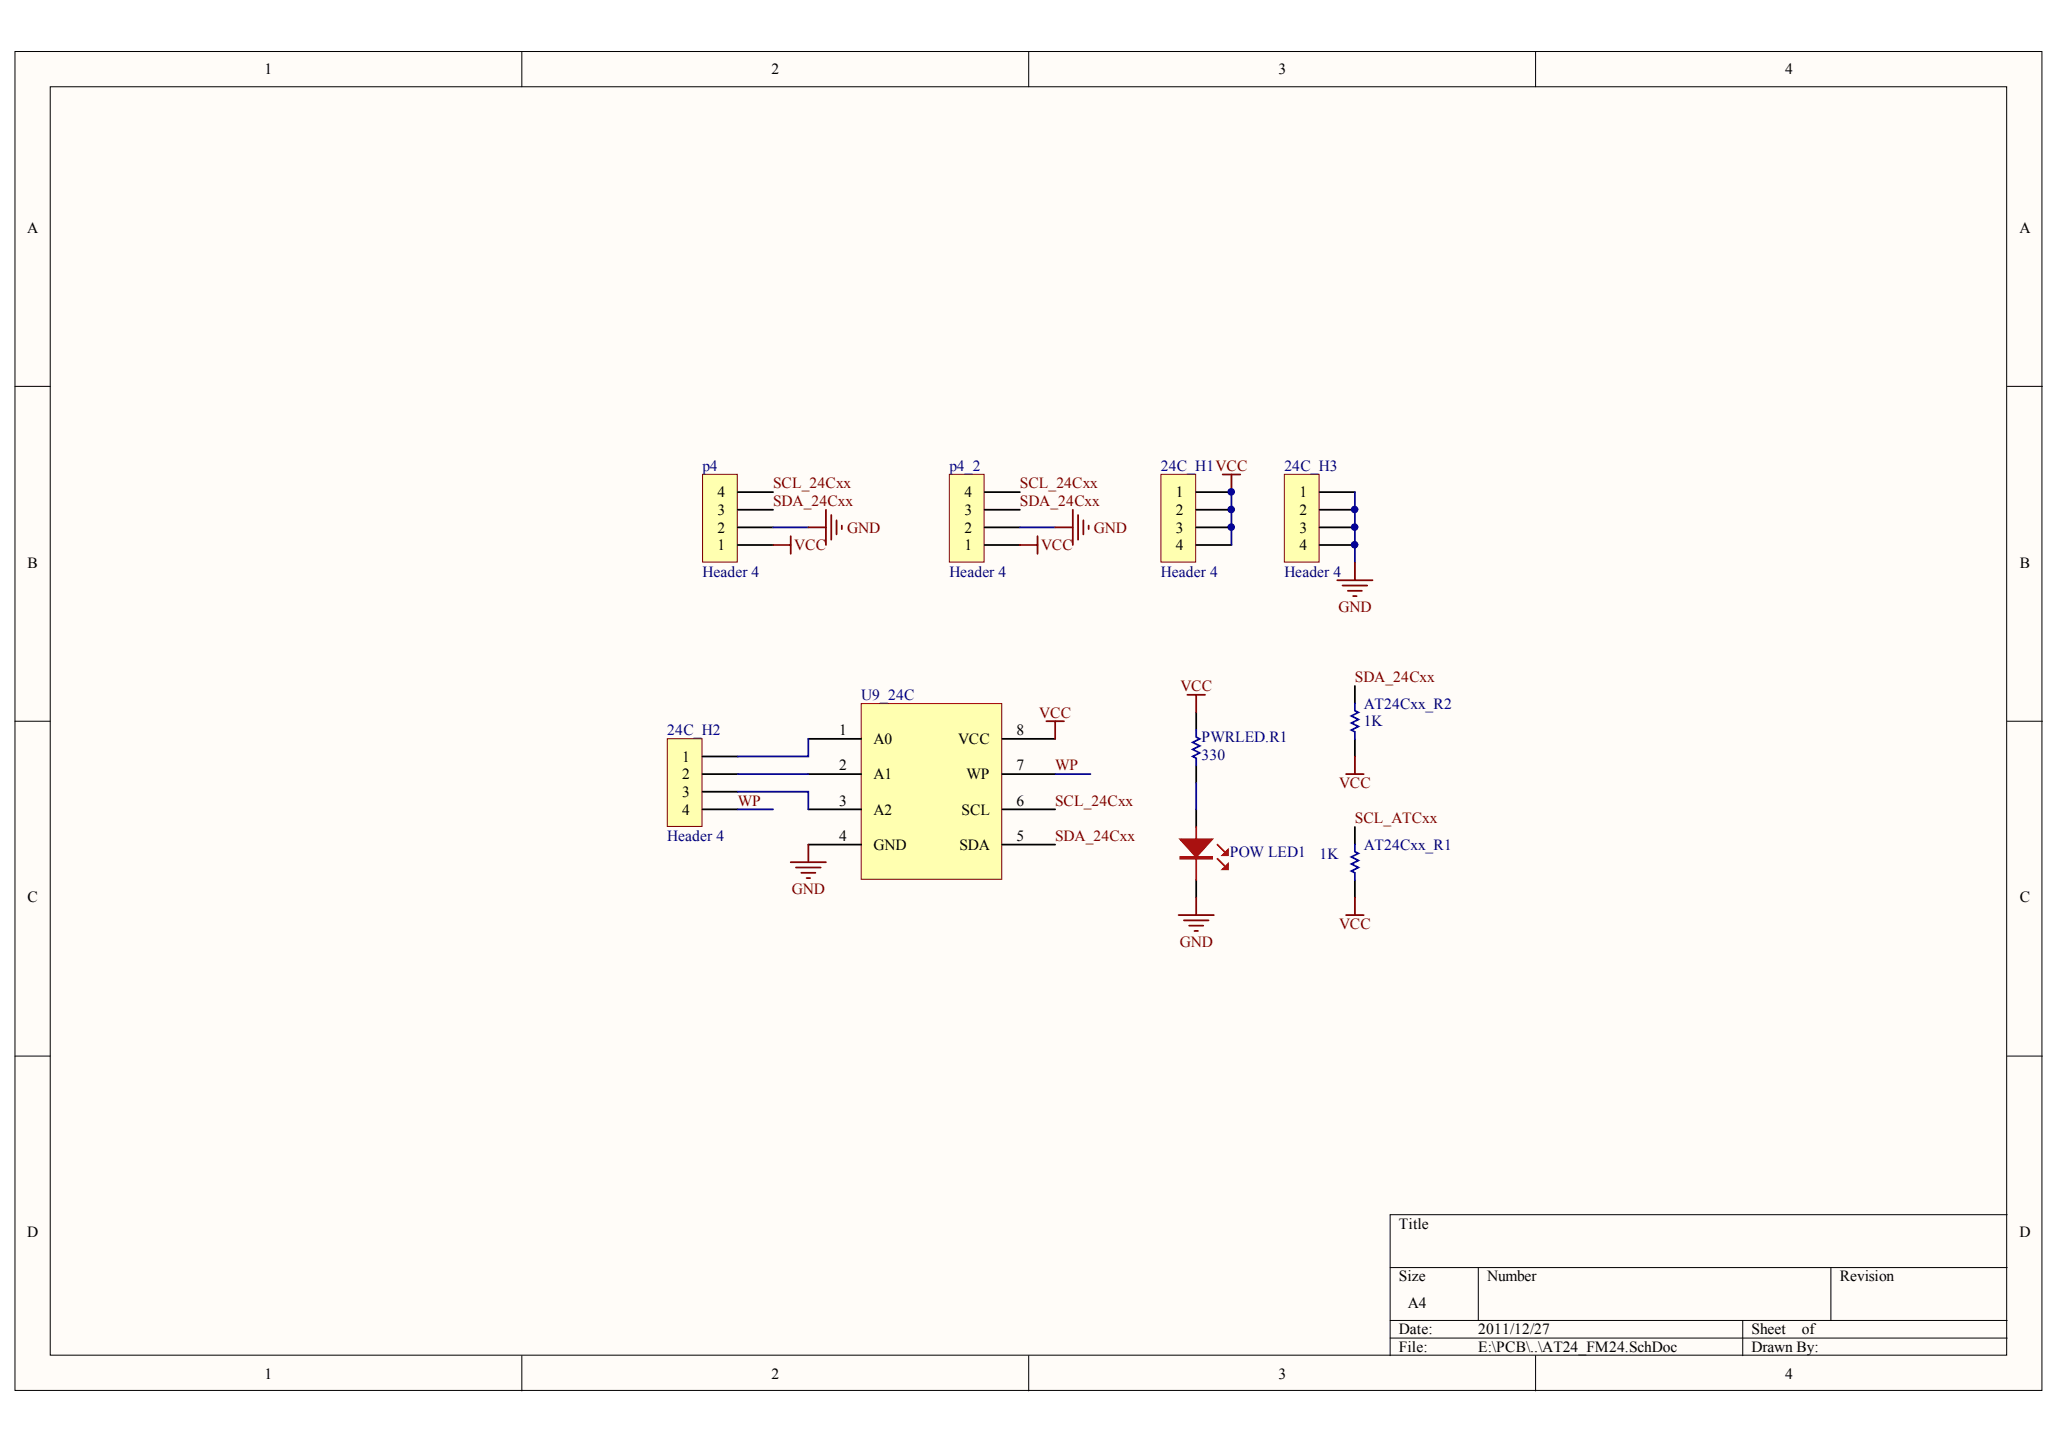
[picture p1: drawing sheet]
<svg xmlns="http://www.w3.org/2000/svg" width="291mm" height="204mm" viewBox="0 0 291 204" stroke-linecap="round" stroke-linejoin="round" font-family="sans-serif">
<g fill="#fffcf8" stroke="#000" stroke-width=".14">
<path d="M2.1 7.3h286v188.9h-286z"/>
<path d="M7.1 12.2h276v179h-276z"/>
</g>
<g fill="none" stroke="#000" stroke-width=".14">
<path d="M73.6 7.3v4.9M145.1 7.3v4.9M216.6 7.3v4.9M2.1 54.5h5M283.2 54.5h4.9M2.1 101.8h5M283.2 101.8h4.9M2.1 149h5M283.2 149h4.9M196.1 178.9h87.1M208.6 178.9v7.4M258.3 178.9v7.4"/>
<path d="M283.2 171.4h-87.1v19.9M73.6 191.3v5M145.1 191.3v5M196.1 186.3h87.1M196.1 188.8h87.1M216.6 191.3v5M245.9 186.3v5"/>
</g>
<path d="M121.5 99.3h19.8v24.8h-19.8z" fill="#ffffb0" stroke="#800000" stroke-width=".14"/>
<path d="M114 104.3h7.5M114 109.2h7.5M114 114.2h7.5M114 119.2h7.5M141.4 104.3h7.5M141.4 109.2h7.5M141.4 114.2h7.5M141.4 119.2h7.5" fill="none" stroke="#000" stroke-width=".25"/>
<path d="M163.8 66.9h4.9v12.4h-4.9z" fill="#ffffb0" stroke="#800000" stroke-width=".14"/>
<path d="M168.8 69.4h4.9M168.8 71.9h4.9M168.8 74.4h4.9M168.8 76.9h4.9" fill="none" stroke="#000" stroke-width=".25"/>
<path d="M94.1 104.2h4.9v12.4h-4.9z" fill="#ffffb0" stroke="#800000" stroke-width=".14"/>
<path d="M99.1 106.7h5M99.1 109.2h5M99.1 111.7h5M99.1 114.2h5" fill="none" stroke="#000" stroke-width=".25"/>
<path d="M181.2 66.9h4.9v12.4h-4.9z" fill="#ffffb0" stroke="#800000" stroke-width=".14"/>
<path d="M186.2 69.4h4.9M186.2 71.9h4.9M186.2 74.4h4.9M186.2 76.9h4.9" fill="none" stroke="#000" stroke-width=".25"/>
<path d="M104.1 111.7h9.9v2.5M104.1 109.2h9.9M114 104.3v2.4h-9.9" fill="none" stroke="#000080" stroke-width=".25"/>
<path d="M99.1 66.9h4.9v12.4h-4.9z" fill="#ffffb0" stroke="#800000" stroke-width=".14"/>
<path d="M104.1 76.9h5M104.1 74.4h5M104.1 71.9h5M104.1 69.4h5" fill="none" stroke="#000" stroke-width=".25"/>
<path d="M109.1 74.4h4.9" fill="none" stroke="#000080" stroke-width=".25"/>
<path d="M133.9 66.9h4.9v12.4h-4.9z" fill="#ffffb0" stroke="#800000" stroke-width=".14"/>
<path d="M138.9 76.9h5M138.9 74.4h5M138.9 71.9h5M138.9 69.4h5M191.1 96.8v2.5M168.8 100.5v2.5M168.8 108v2.5M168.8 114.2v2.5M191.1 104.3v2.4M191.1 116.7v2.5M168.8 124.2v2.4M191.1 124.2v2.4" fill="none" stroke="#000" stroke-width=".25"/>
<path d="M143.9 74.4h5M173.7 69.4v7.5M191.1 69.4v10M104.1 114.2h5M148.9 109.2h4.9M168.8 110.5v3.7" fill="none" stroke="#000080" stroke-width=".25"/>
<path d="M191.1 99.3v1l.5 .2-1 .5 1 .5-1 .5 1 .5-1 .5 .5 .3v1M168.8 103v1l.5 .3-1 .5 1 .5-1 .5 1 .5-1 .4 .5 .3v1M191.1 119.2v1l.5 .2-1 .5 1 .5-1 .5 1 .5-1 .5 .5 .3v1" fill="none" stroke="#00f" stroke-width=".25"/>
<path d="M168.8 116.7v7.5M171.7 119.2l1 1M171.7 121.2l1 1" fill="none" stroke="#bf0000" stroke-width=".25"/>
<g fill="#bf0000" stroke="#bf0000" stroke-width=".25">
<path d="M166.5 118.4h4.5l-2.2 2.5z"/>
<path d="M172.5 122.7l.7-.8v.8z"/>
<path d="M172.5 120.7l.7-.8v.8z"/>
<path d="M166.5 120.9h4.5v.3h-4.5z" fill-rule="evenodd"/>
</g>
<g fill="none" stroke="#800000" stroke-width=".25">
<path d="M109.1 76.9h2.5M111.6 75.7v2.4M114 74.4h2.5M116.5 71.9v5M117.3 72.7v3.5M118 73.4v2M118.8 74.2v.5M143.9 76.9h2.5M146.4 75.7v2.4M148.9 74.4h2.4M151.3 71.9v5M152.1 72.7v3.5"/>
<path d="M152.8 73.4v2M153.6 74.2v.5M172.5 67h2.5M173.7 67v2.4M191.1 79.4v2.5M167.5 98h2.5M168.8 98v2.5M188.7 81.9h4.9M189.4 82.6h3.5M190.1 83.4h2M190.9 84.1h.5M114 119.2v2.5"/>
<path d="M147.6 101.8h2.5M148.9 101.8v2.5M189.9 109.2h2.5M191.1 106.7v2.5M111.6 121.7h4.9M112.3 122.4h3.5M113 123.2h2M113.8 123.9h.5M166.3 129.1h4.9M167 129.9h3.5M167.8 130.6h2M168.5 131.4h.5"/>
<path d="M168.8 126.6v2.5M189.9 129.1h2.5M191.1 126.6v2.5"/>
</g>
<g fill="#000080" stroke="#000080" stroke-width=".14">
<circle cx="173.7" cy="74.4" r=".46"/>
<circle cx="173.7" cy="71.9" r=".46"/>
<circle cx="173.7" cy="69.4" r=".46"/>
<circle cx="191.1" cy="76.9" r=".46"/>
<circle cx="191.1" cy="74.4" r=".46"/>
<circle cx="191.1" cy="71.9" r=".46"/>
</g>
<g font-size="2.2">
<text x="37.3" y="10.5">1</text>
<text x="108.8" y="10.5">2</text>
<text x="180.3" y="10.5">3</text>
<text x="251.9" y="10.5">4</text>
<text x="3.8" y="32.8">A</text>
<text x="284.9" y="32.8">A</text>
<text x="101.2" y="70.2">4</text>
<text x="136" y="70.2">4</text>
<text x="165.9" y="70.2">1</text>
<text x="183.3" y="70.2">1</text>
<text x="101.2" y="77.6">1</text>
<text x="101.2" y="75.1">2</text>
<text x="101.2" y="72.7">3</text>
<text x="136" y="77.6">1</text>
<text x="136" y="75.1">2</text>
<text x="136" y="72.7">3</text>
<text x="165.9" y="72.7">2</text>
<text x="165.9" y="75.1">3</text>
<text x="165.9" y="77.6">4</text>
<text x="183.3" y="72.7">2</text>
<text x="183.3" y="75.1">3</text>
<text x="183.3" y="77.6">4</text>
<text x="3.9" y="80.1">B</text>
<text x="284.9" y="80.1">B</text>
<text x="96.3" y="107.5">1</text>
<text x="118.4" y="103.7">1</text>
<text x="123.2" y="105">A0</text>
<text x="135.2" y="105">VCC</text>
<text x="143.4" y="103.7">8</text>
<text x="96.3" y="110">2</text>
<text x="96.3" y="112.5">3</text>
<text x="118.4" y="108.7">2</text>
<text x="118.4" y="113.7">3</text>
<text x="123.2" y="110">A1</text>
<text x="136.3" y="110">WP</text>
<text x="143.4" y="113.7">6</text>
<text x="143.4" y="108.7">7</text>
<text x="96.3" y="114.9">4</text>
<text x="118.4" y="118.7">4</text>
<text x="123.2" y="114.9">A2</text>
<text x="123.2" y="119.9">GND</text>
<text x="135.4" y="119.9">SDA</text>
<text x="135.7" y="114.9">SCL</text>
<text x="143.4" y="118.7">5</text>
<text x="3.9" y="127.4">C</text>
<text x="284.9" y="127.4">C</text>
<text x="197.4" y="173.4">Title</text>
<text x="3.8" y="174.6">D</text>
<text x="284.9" y="174.6">D</text>
<text x="197.4" y="180.8">Size</text>
<text x="198.6" y="184.6">A4</text>
<text x="209.8" y="180.8">Number</text>
<text x="259.5" y="180.8">Revision</text>
<text x="197.4" y="188.3">Date:</text>
<text x="197.4" y="190.8">File:</text>
<text x="208.6" y="188.3">2011/12/27</text>
<text x="208.6" y="190.8">E:\PCB\..\AT24_FM24.SchDoc</text>
<text x="247.1" y="188.3">Sheet</text>
<text x="247.1" y="190.8">Drawn By:</text>
<text x="254.2" y="188.3">of</text>
<text x="37.3" y="194.5">1</text>
<text x="108.8" y="194.5">2</text>
<text x="180.3" y="194.5">3</text>
<text x="251.9" y="194.5">4</text>
</g>
<g font-size="2.2" fill="#000080">
<text x="99.1" y="66.4">p4</text>
<text x="133.9" y="66.4">p4_2</text>
<text x="163.8" y="66.4">24C_H1VCC</text>
<text x="181.2" y="66.4">24C_H3</text>
<text x="99.1" y="81.4">Header 4</text>
<text x="133.9" y="81.4">Header 4</text>
<text x="163.8" y="81.4">Header 4</text>
<text x="181.2" y="81.4">Header 4</text>
<text x="121.5" y="98.8">U9_24C</text>
<text x="192.4" y="100">AT24Cxx_R2</text>
<text x="94.1" y="103.7">24C_H2</text>
<text x="169.5" y="104.7">PWRLED.R1</text>
<text x="169.5" y="107.2">330</text>
<text x="192.4" y="102.5">1K</text>
<text x="94.1" y="118.7">Header 4</text>
<text x="192.4" y="119.9">AT24Cxx_R1</text>
<text x="173.5" y="120.9">POW LED1</text>
<text x="186.2" y="121.2">1K</text>
</g>
<g font-size="2.2" fill="#800000">
<text x="109.1" y="68.9">SCL_24Cxx</text>
<text x="109.1" y="71.4">SDA_24Cxx</text>
<text x="143.9" y="68.9">SCL_24Cxx</text>
<text x="143.9" y="71.4">SDA_24Cxx</text>
<text x="112" y="77.6">VCC</text>
<text x="119.5" y="75.1">GND</text>
<text x="146.9" y="77.6">VCC</text>
<text x="154.3" y="75.1">GND</text>
<text x="188.8" y="86.3">GND</text>
<text x="146.6" y="101.3">VCC</text>
<text x="166.5" y="97.5">VCC</text>
<text x="191.1" y="96.3">SDA_24Cxx</text>
<text x="104.1" y="113.7">WP</text>
<text x="148.9" y="113.7">SCL_24Cxx</text>
<text x="148.9" y="108.7">WP</text>
<text x="188.9" y="111.2">VCC</text>
<text x="148.9" y="118.7">SDA_24Cxx</text>
<text x="191.1" y="116.2">SCL_ATCxx</text>
<text x="111.7" y="126.1">GND</text>
<text x="188.9" y="131.1">VCC</text>
<text x="166.4" y="133.6">GND</text>
</g>
</svg>
